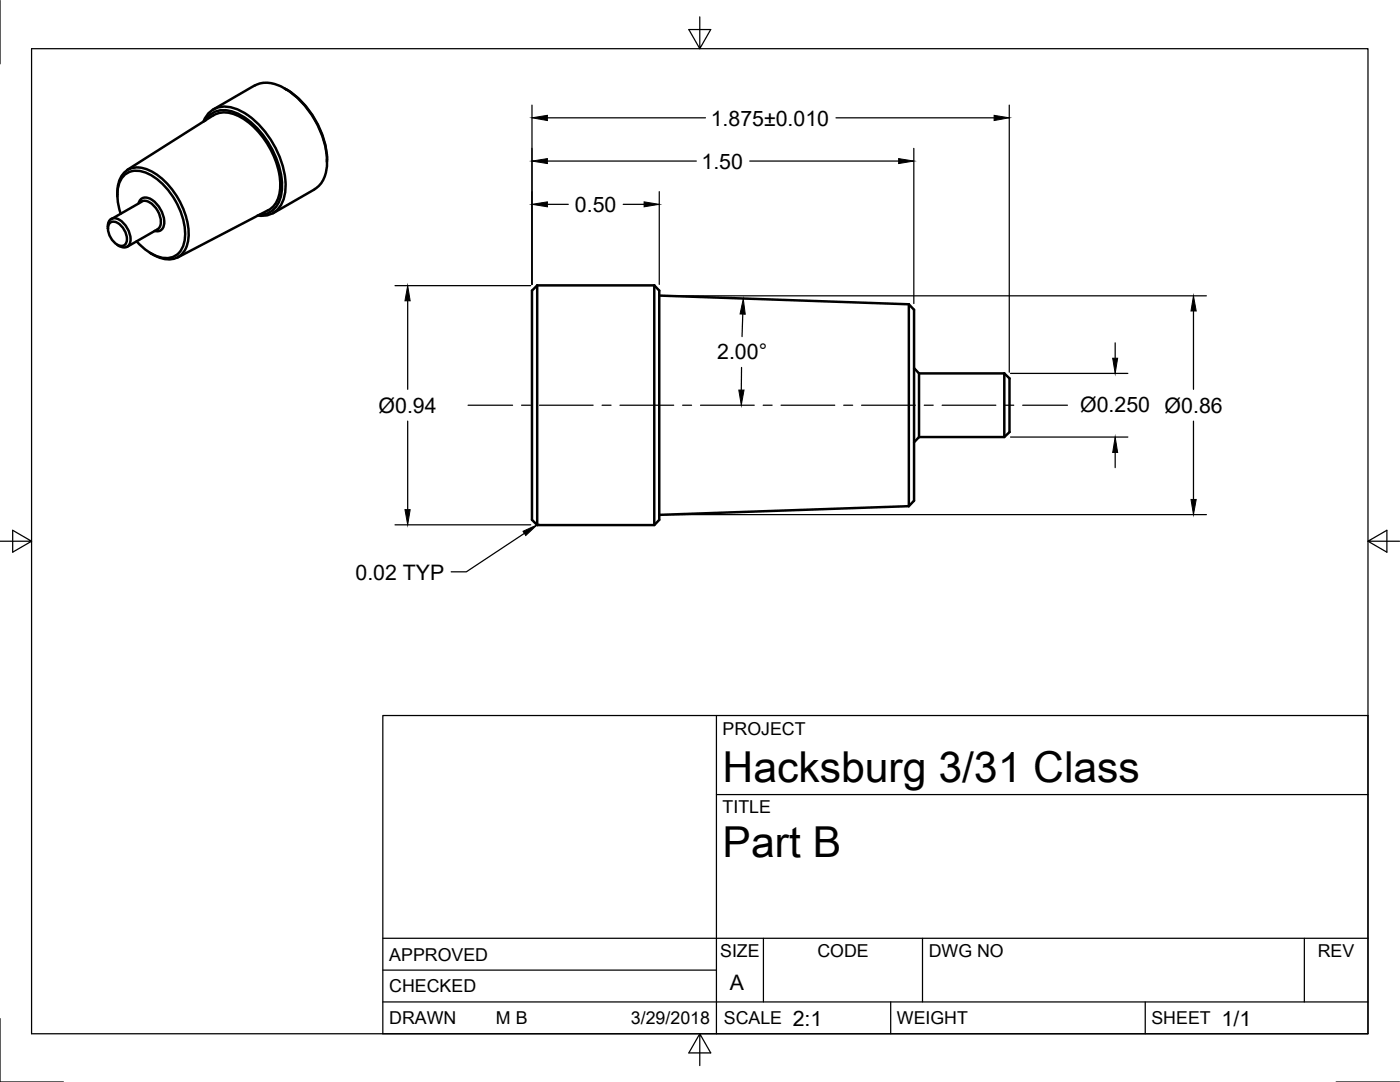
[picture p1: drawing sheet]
<svg xmlns="http://www.w3.org/2000/svg" width="279mm" height="216mm" viewBox="0 0 279 216" stroke-linecap="round" stroke-linejoin="round" font-family="sans-serif">
<!-- layer: Visible -->
<g fill="none" stroke="#000" stroke-width=".5">
<path d="M50.8 17.1l-8.3 4.8M50.9 17.1a5.7 5.7 0 0 1 5.5 .3 18.3 18.3 0 0 1 8.9 15.4 5.7 5.7 0 0 1-2.5 4.9M56.8 17.7l.4 .2M57.2 17.9a17.6 17.6 0 0 1 8 14.4M23.4 38.8v.4M23.4 38.8a5 5 0 0 1 2.7-5.2 7 7 0 0 1 6.6 2.4 15 15 0 0 1 4.9 12 4 4 0 0 1-5.4 3.5l-1.9-.9M40.6 24.3a4.5 4.5 0 0 1 5.8-2.8 15.9 15.9 0 0 1 8.8 8.4 14.5 14.5 0 0 1 1.5 9.4 4.5 4.5 0 0 1-5.3 3.7M40.9 24.1a4.3 4.3 0 0 1 5.5-1.8 15.7 15.7 0 0 1 8.6 8.9 12.4 12.4 0 0 1 .8 8.8 4.1 4.1 0 0 1-4 2.9M42.6 23l-17.2 10.9M42.6 23a5.3 5.3 0 0 1 5.7 .5 16.8 16.8 0 0 1 7.6 14.3 5 5 0 0 1-2.4 4.2M62.8 37.8l-8.3 4.8M21.5 45.2a1.39 1.39 0 0 1 .7-1.5 1.39 1.39 0 0 1 1.6 .1 4.5 4.5 0 0 1 2 5 1.34 1.34 0 0 1-2 .3"/>
<path d="M21.5 45.2v.4M21.8 44.6a1.62 1.62 0 0 1 2.5 .6 3.4 3.4 0 0 1 .8 3.5 1.62 1.62 0 0 1-2.5-.6 3.4 3.4 0 0 1-.8-3.5zM23.4 48.9l.4 .2M24.1 42.6a8.5 8.5 0 0 1 .3-7.1 3.9 3.9 0 0 1 5.1-.9 14.5 14.5 0 0 1 7.4 12.9 3.9 3.9 0 0 1-5.9 3.5 11.1 11.1 0 0 1-3.7-2.9M27.7 40.6a1.57 1.57 0 0 1 2.7-.7 5.4 5.4 0 0 1 2.2 5.4 1.35 1.35 0 0 1-1.7 .8M28.2 40.3l-6 3.4M28.2 40.2a2.45 2.45 0 0 1 2.8 1.2 3.8 3.8 0 0 1 .8 4.1l-.4 .3M29.9 50.4l.4 .2M31.4 45.8l-6 3.5M53.5 42l-18.1 9.4M107.2 56.9l-1 1.1v45.7l1 1.1M107.2 56.9v47.9"/>
<path d="M107.2 56.9h23.4M130.6 56.9v47.9M130.6 56.9l1 1.1v45.7l-1 1.1h-23.4M131.6 59l49.8 1.7M181.4 60.7v40.3M181.4 60.7l1 1.1v38.1l-1 1.1M182.4 73.5l1 1h17M183.4 74.5v12.7M200.4 74.5v12.7M200.4 74.5l1.1 1v10.7l-1.1 1h-17M183.4 87.2l-1 1.1M181.4 101l-49.8 1.7"/>
</g>
<!-- layer: Border -->
<path d="M0 .1v12.6M6.3 9.7h266.7v196.6h-266.7zM139.7 3.4v6.3l2.1-3.8h-4.3l2.2 3.8M0 108h6.3l-3.8-2.2v4.4l3.8-2.2M273 108l3.8 2.2v-4.4l-3.8 2.2h6.3M0 203.2v12.7h12.7M139.7 206.3l-2.2 3.8h4.3l-2.1-3.8v6.3M266.7 215.9h12.6" fill="none" stroke="#000" stroke-width=".25"/>
<!-- layer: Titleblock -->
<path d="M76.4 142.8h196.6v63.5h-196.6zM143 158.5h130M143 142.8v63.5M76.4 199.9h196.6M76.4 193.6h66.6M76.4 187.2h196.6M152.4 187.2v12.7M177.8 199.9v6.4M184.1 187.2v12.7M228.6 199.9v6.4M260.3 187.2v12.7" fill="none" stroke="#000" stroke-width=".25"/>
<!-- layer: Dimensions -->
<g fill="none" stroke="#000" stroke-width=".25">
<path d="M106.2 21v35.7M109.2 32.1h29.8M109.2 23.5h31.6M131.6 38.2v18.5M149.6 32.1h29.7M166.8 23.5h31.6M182.4 29.6v31M201.4 21v53.3M78.8 57h27.1M109.2 40.8h4.2M124.4 40.8h4.1M132.9 59h107.9"/>
<path d="M81.4 60v17.7M148 73.3l-.1 4.5M148.2 62.7l-.1 4.5M201.7 74.5h23.4M222.6 68.4v3.1M238.2 62.1v15.6M81.4 84v17.7M201.7 87.2h23.4M222.6 90.3v3M238.2 84v15.7M78.8 104.7h27.1M132.9 102.7h107.9"/>
</g>
<g fill="#000" stroke="#000" stroke-width=".2">
<path d="M106.2 32.1l3-.5v1zM106.2 23.5l3-.5v1.1zM179.3 31.6l3.1 .5-3.1 .5zM198.4 23l3 .5-3 .6zM106.2 40.8l3-.5v1zM128.5 40.3l3.1 .5-3.1 .5zM81.4 57l.5 3h-1.1zM148.3 59.6l.4 3.1h-1zM147.4 77.8h1.1l-.6 3.1zM222.1 71.5h1l-.5 3zM238.2 59l.5 3.1h-1zM222.6 87.2l.5 3.1h-1z"/>
<path d="M237.7 99.7h1l-.5 3zM80.8 101.7h1.1l-.5 3z"/>
</g>
<!-- layer: Center Lines -->
<g fill="none" stroke="#000" stroke-width=".25">
<path d="M93.4 80.9h8.9M104.1 80.9h1.8M107.7 80.9h10.7M120.2 80.9h1.7M123.7 80.9h10.7M136.2 80.9h1.8M139.8 80.9h10.7M152.3 80.9h1.8M155.9 80.9h10.7M168.4 80.9h1.8M172 80.9h10.7M184.5 80.9h1.7"/>
<path d="M188 80.9h10.7M200.5 80.9h1.8M204.1 80.9h8.9"/>
</g>
<!-- layer: Annotations -->
<path d="M104.4 106l2.8-1.3-2.3 2.2z" fill="#000" stroke="#000" stroke-width=".2"/>
<path d="M104.7 106.4l-11.6 7.7h-3.1" fill="none" stroke="#000" stroke-width=".25"/>
<g font-size="8.5">
<text x="144.2" y="156">Hacksburg 3/31 Class</text>
<text x="144.2" y="171">Part B</text>
</g>
<g font-size="4.3">
<text x="141.8" y="25">1.875±0.010</text>
<text x="140" y="33.6">1.50</text>
<text x="114.8" y="42.3">0.50</text>
<text x="143.1" y="71.7">2.00°</text>
<text x="75.6" y="82.3">Ø0.94</text>
<text x="215.6" y="82.1">Ø0.250 Ø0.86</text>
<text x="70.9" y="115.6">0.02 TYP</text>
<text x="145.7" y="197.5">A</text>
<text x="158.2" y="204.6">2:1</text>
<text x="243.8" y="204.6">1/1</text>
</g>
<g font-size="3.5">
<text x="144.2" y="146.6">PROJECT</text>
<text x="144.2" y="162.3">TITLE</text>
<text x="77.7" y="191.7">APPROVED</text>
<text x="143.7" y="191">SIZE</text>
<text x="163.1" y="191">CODE</text>
<text x="185.3" y="191">DWG NO</text>
<text x="263" y="191">REV</text>
<text x="77.7" y="198">CHECKED</text>
<text x="77.7" y="204.4">DRAWN</text>
<text x="99" y="204.4">M B</text>
<text x="125.9" y="204.4">3/29/2018</text>
<text x="144.5" y="204.4">SCALE</text>
<text x="179" y="204.4">WEIGHT</text>
<text x="229.8" y="204.4">SHEET</text>
</g>
</svg>
